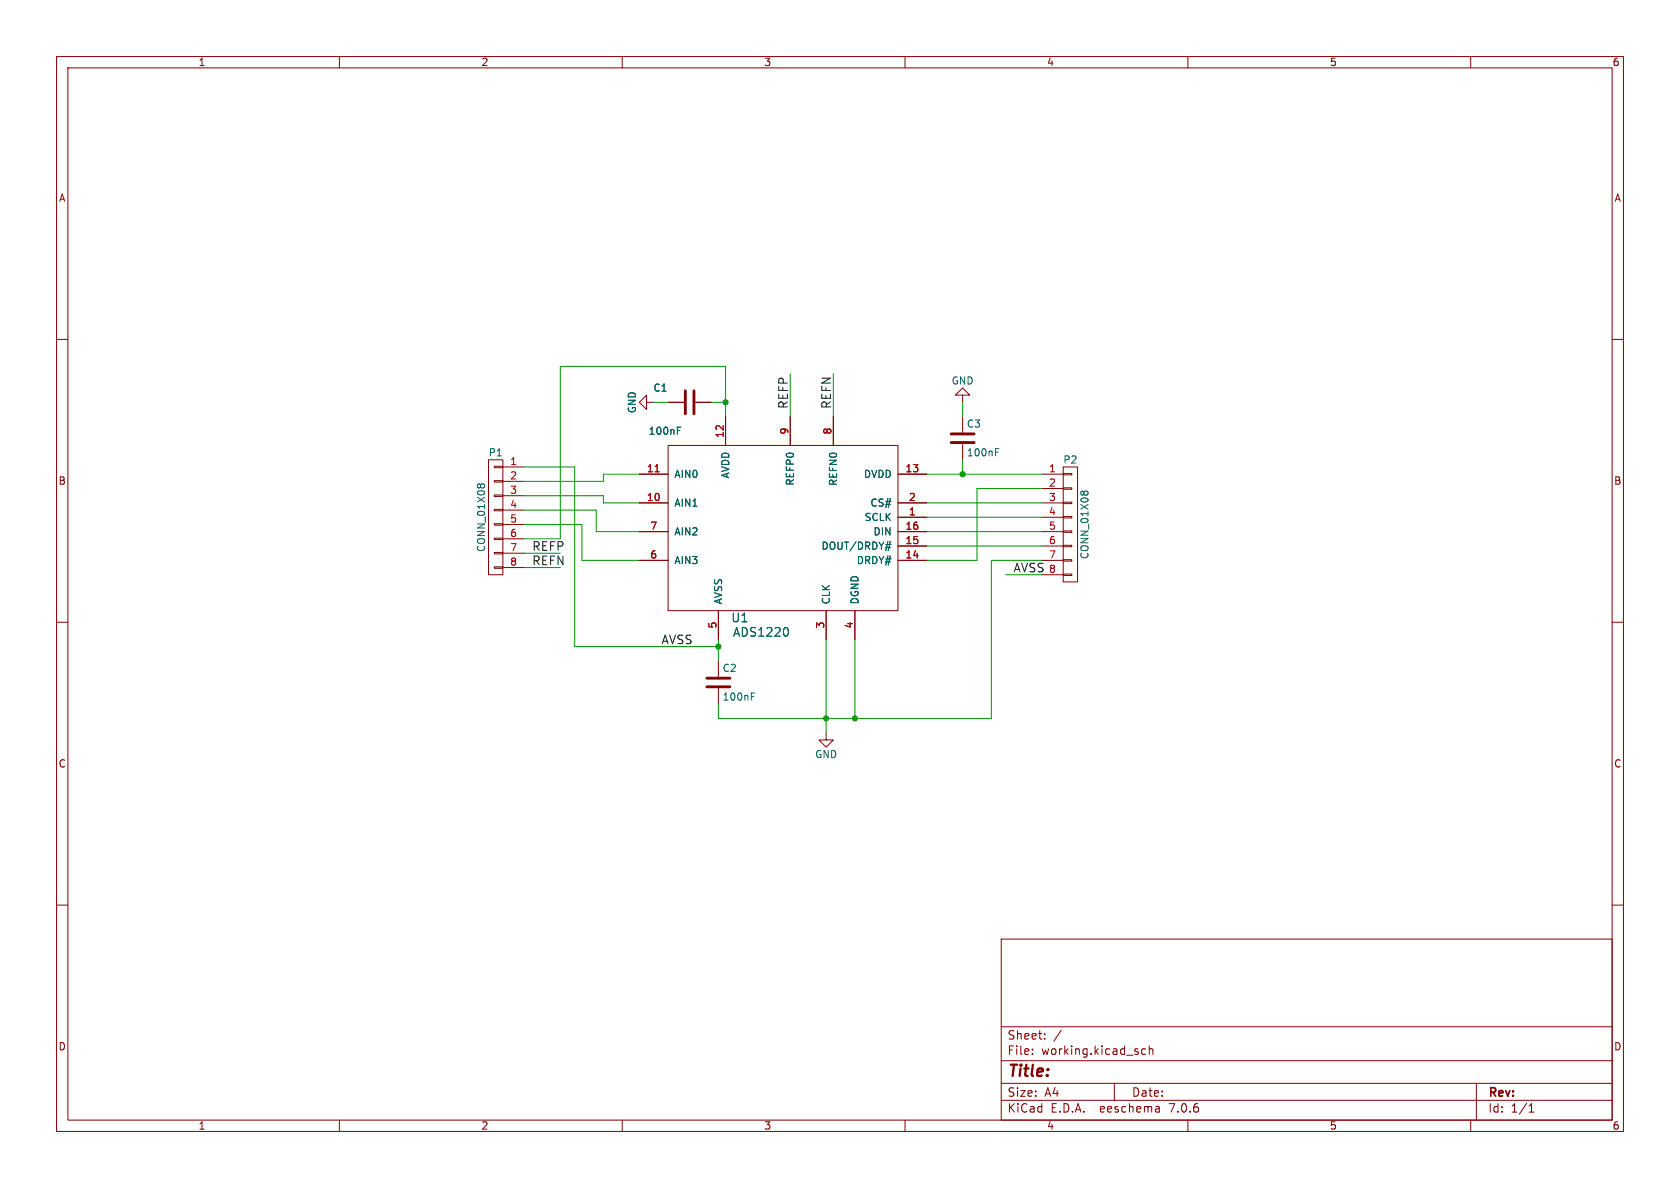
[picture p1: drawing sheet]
(kicad_sch (version 20230121) (generator eeschema)

 (paper "A4")

 (lib_symbols
  (symbol "ads1220:ADS1220" (pin_names (offset 1.016)) (in_bom yes) (on_board yes)
   (property "Reference" "U" (at -3.81 -17.78 0) (effects (font (size 1.524 1.524))))
   (property "Value" "ADS1220" (at 0 -20.32 0) (effects (font (size 1.524 1.524))))
   (property "Footprint" "" (at 0 0 0) (effects (font (size 1.524 1.524))))
   (property "Datasheet" "" (at 0 0 0) (effects (font (size 1.524 1.524))))
   (symbol "ADS1220_0_1"
    (rectangle (start -16.51 12.7) (end 24.13 -16.51) (stroke (width 0) (type solid)) (fill (type none))))
   (symbol "ADS1220_1_1"
    (pin input line (at 29.21 0 180) (length 5.08) (name "SCLK" (effects (font (size 1.27 1.27)))) (number "1" (effects (font (size 1.27 1.27)))))
    (pin input line (at -21.59 2.54 0) (length 5.08) (name "AIN1" (effects (font (size 1.27 1.27)))) (number "10" (effects (font (size 1.27 1.27)))))
    (pin input line (at -21.59 7.62 0) (length 5.08) (name "AIN0" (effects (font (size 1.27 1.27)))) (number "11" (effects (font (size 1.27 1.27)))))
    (pin power_in line (at -6.35 17.78 270) (length 5.08) (name "AVDD" (effects (font (size 1.27 1.27)))) (number "12" (effects (font (size 1.27 1.27)))))
    (pin input line (at 29.21 7.62 180) (length 5.08) (name "DVDD" (effects (font (size 1.27 1.27)))) (number "13" (effects (font (size 1.27 1.27)))))
    (pin output line (at 29.21 -7.62 180) (length 5.08) (name "DRDY#" (effects (font (size 1.27 1.27)))) (number "14" (effects (font (size 1.27 1.27)))))
    (pin output line (at 29.21 -5.08 180) (length 5.08) (name "DOUT/DRDY#" (effects (font (size 1.27 1.27)))) (number "15" (effects (font (size 1.27 1.27)))))
    (pin input line (at 29.21 -2.54 180) (length 5.08) (name "DIN" (effects (font (size 1.27 1.27)))) (number "16" (effects (font (size 1.27 1.27)))))
    (pin input line (at 29.21 2.54 180) (length 5.08) (name "CS#" (effects (font (size 1.27 1.27)))) (number "2" (effects (font (size 1.27 1.27)))))
    (pin input line (at 11.43 -21.59 90) (length 5.08) (name "CLK" (effects (font (size 1.27 1.27)))) (number "3" (effects (font (size 1.27 1.27)))))
    (pin power_in line (at 16.51 -21.59 90) (length 5.08) (name "DGND" (effects (font (size 1.27 1.27)))) (number "4" (effects (font (size 1.27 1.27)))))
    (pin power_in line (at -7.62 -21.59 90) (length 5.08) (name "AVSS" (effects (font (size 1.27 1.27)))) (number "5" (effects (font (size 1.27 1.27)))))
    (pin input line (at -21.59 -7.62 0) (length 5.08) (name "AIN3" (effects (font (size 1.27 1.27)))) (number "6" (effects (font (size 1.27 1.27)))))
    (pin input line (at -21.59 -2.54 0) (length 5.08) (name "AIN2" (effects (font (size 1.27 1.27)))) (number "7" (effects (font (size 1.27 1.27)))))
    (pin power_in line (at 12.7 17.78 270) (length 5.08) (name "REFN0" (effects (font (size 1.27 1.27)))) (number "8" (effects (font (size 1.27 1.27)))))
    (pin power_in line (at 5.08 17.78 270) (length 5.08) (name "REFP0" (effects (font (size 1.27 1.27)))) (number "9" (effects (font (size 1.27 1.27)))))))
  (symbol "bb-ads1220-rescue:C" (pin_numbers hide) (pin_names (offset 0.254)) (in_bom yes) (on_board yes)
   (property "Reference" "C" (at 0.635 2.54 0) (effects (font (size 1.27 1.27)) (justify left)))
   (property "Value" "C" (at 0.635 -2.54 0) (effects (font (size 1.27 1.27)) (justify left)))
   (property "Footprint" "" (at 0.9652 -3.81 0) (effects (font (size 0.762 0.762))))
   (property "Datasheet" "" (at 0 0 0) (effects (font (size 1.524 1.524))))
   (symbol "C_0_1"
    (polyline (pts (xy -2.032 -0.762) (xy 2.032 -0.762)) (stroke (width 0.508) (type solid)) (fill (type none)))
    (polyline (pts (xy -2.032 0.762) (xy 2.032 0.762)) (stroke (width 0.508) (type solid)) (fill (type none))))
   (symbol "C_1_1"
    (pin passive line (at 0 3.81 270) (length 2.794) (name "~" (effects (font (size 1.016 1.016)))) (number "1" (effects (font (size 1.016 1.016)))))
    (pin passive line (at 0 -3.81 90) (length 2.794) (name "~" (effects (font (size 1.016 1.016)))) (number "2" (effects (font (size 1.016 1.016)))))))
  (symbol "bb-ads1220-rescue:CONN_01X08" (pin_names (offset 1.016) hide) (in_bom yes) (on_board yes)
   (property "Reference" "P" (at 0 11.43 0) (effects (font (size 1.27 1.27))))
   (property "Value" "CONN_01X08" (at 2.54 0 90) (effects (font (size 1.27 1.27))))
   (property "Footprint" "" (at 0 0 0) (effects (font (size 1.524 1.524))))
   (property "Datasheet" "" (at 0 0 0) (effects (font (size 1.524 1.524))))
   (symbol "CONN_01X08_0_1"
    (rectangle (start -1.27 -10.16) (end 1.27 10.16) (stroke (width 0) (type solid)) (fill (type none)))
    (rectangle (start -1.27 -8.763) (end 0.254 -9.017) (stroke (width 0) (type solid)) (fill (type none)))
    (rectangle (start -1.27 -6.223) (end 0.254 -6.477) (stroke (width 0) (type solid)) (fill (type none)))
    (rectangle (start -1.27 -3.683) (end 0.254 -3.937) (stroke (width 0) (type solid)) (fill (type none)))
    (rectangle (start -1.27 -1.143) (end 0.254 -1.397) (stroke (width 0) (type solid)) (fill (type none)))
    (rectangle (start -1.27 1.397) (end 0.254 1.143) (stroke (width 0) (type solid)) (fill (type none)))
    (rectangle (start -1.27 3.937) (end 0.254 3.683) (stroke (width 0) (type solid)) (fill (type none)))
    (rectangle (start -1.27 6.477) (end 0.254 6.223) (stroke (width 0) (type solid)) (fill (type none)))
    (rectangle (start -1.27 9.017) (end 0.254 8.763) (stroke (width 0) (type solid)) (fill (type none))))
   (symbol "CONN_01X08_1_1"
    (pin passive line (at -5.08 8.89 0) (length 3.81) (name "P1" (effects (font (size 1.27 1.27)))) (number "1" (effects (font (size 1.27 1.27)))))
    (pin passive line (at -5.08 6.35 0) (length 3.81) (name "P2" (effects (font (size 1.27 1.27)))) (number "2" (effects (font (size 1.27 1.27)))))
    (pin passive line (at -5.08 3.81 0) (length 3.81) (name "P3" (effects (font (size 1.27 1.27)))) (number "3" (effects (font (size 1.27 1.27)))))
    (pin passive line (at -5.08 1.27 0) (length 3.81) (name "P4" (effects (font (size 1.27 1.27)))) (number "4" (effects (font (size 1.27 1.27)))))
    (pin passive line (at -5.08 -1.27 0) (length 3.81) (name "P5" (effects (font (size 1.27 1.27)))) (number "5" (effects (font (size 1.27 1.27)))))
    (pin passive line (at -5.08 -3.81 0) (length 3.81) (name "P6" (effects (font (size 1.27 1.27)))) (number "6" (effects (font (size 1.27 1.27)))))
    (pin passive line (at -5.08 -6.35 0) (length 3.81) (name "P7" (effects (font (size 1.27 1.27)))) (number "7" (effects (font (size 1.27 1.27)))))
    (pin passive line (at -5.08 -8.89 0) (length 3.81) (name "P8" (effects (font (size 1.27 1.27)))) (number "8" (effects (font (size 1.27 1.27)))))))
  (symbol "bb-ads1220-rescue:GND" (power) (pin_names (offset 0)) (in_bom yes) (on_board yes)
   (property "Reference" "#PWR" (at 0 -6.35 0) (effects (font (size 1.27 1.27)) hide))
   (property "Value" "GND" (at 0 -3.81 0) (effects (font (size 1.27 1.27))))
   (property "Footprint" "" (at 0 0 0) (effects (font (size 1.524 1.524))))
   (property "Datasheet" "" (at 0 0 0) (effects (font (size 1.524 1.524))))
   (symbol "GND_0_1"
    (polyline (pts (xy 0 0) (xy 0 -1.27) (xy 1.27 -1.27) (xy 0 -2.54) (xy -1.27 -1.27) (xy 0 -1.27)) (stroke (width 0) (type solid)) (fill (type none))))
   (symbol "GND_1_1"
    (pin power_in line (at 0 0 270) (length 0) hide (name "GND" (effects (font (size 1.27 1.27)))) (number "1" (effects (font (size 1.27 1.27))))))))

 (junction (at 170.18 83.82) (diameter 0) (color 0 0 0 0))
 (junction (at 127 114.3) (diameter 0) (color 0 0 0 0))
 (junction (at 151.13 127) (diameter 0) (color 0 0 0 0))
 (junction (at 146.05 127) (diameter 0) (color 0 0 0 0))
 (junction (at 128.27 71.12) (diameter 0) (color 0 0 0 0))

 (wire (pts (xy 128.27 71.12) (xy 128.27 73.66)) (stroke (width 0) (type default)))
 (wire (pts (xy 163.83 93.98) (xy 184.15 93.98)) (stroke (width 0) (type default)))
 (wire (pts (xy 125.73 71.12) (xy 128.27 71.12)) (stroke (width 0) (type default)))
 (wire (pts (xy 92.71 95.25) (xy 99.06 95.25)) (stroke (width 0) (type default)))
 (wire (pts (xy 175.26 99.06) (xy 175.26 127)) (stroke (width 0) (type default)))
 (wire (pts (xy 92.71 100.33) (xy 99.06 100.33)) (stroke (width 0) (type default)))
 (wire (pts (xy 163.83 83.82) (xy 170.18 83.82)) (stroke (width 0) (type default)))
 (wire (pts (xy 102.87 92.71) (xy 102.87 99.06)) (stroke (width 0) (type default)))
 (wire (pts (xy 127 114.3) (xy 127 116.84)) (stroke (width 0) (type default)))
 (wire (pts (xy 172.72 99.06) (xy 172.72 86.36)) (stroke (width 0) (type default)))
 (wire (pts (xy 163.83 88.9) (xy 184.15 88.9)) (stroke (width 0) (type default)))
 (wire (pts (xy 151.13 127) (xy 175.26 127)) (stroke (width 0) (type default)))
 (wire (pts (xy 99.06 95.25) (xy 99.06 64.77)) (stroke (width 0) (type default)))
 (wire (pts (xy 101.6 114.3) (xy 127 114.3)) (stroke (width 0) (type default)))
 (wire (pts (xy 163.83 91.44) (xy 184.15 91.44)) (stroke (width 0) (type default)))
 (wire (pts (xy 127 127) (xy 146.05 127)) (stroke (width 0) (type default)))
 (wire (pts (xy 146.05 127) (xy 146.05 129.54)) (stroke (width 0) (type default)))
 (wire (pts (xy 146.05 127) (xy 151.13 127)) (stroke (width 0) (type default)))
 (wire (pts (xy 92.71 85.09) (xy 106.68 85.09)) (stroke (width 0) (type default)))
 (wire (pts (xy 127 127) (xy 127 124.46)) (stroke (width 0) (type default)))
 (wire (pts (xy 92.71 87.63) (xy 106.68 87.63)) (stroke (width 0) (type default)))
 (wire (pts (xy 105.41 90.17) (xy 105.41 93.98)) (stroke (width 0) (type default)))
 (wire (pts (xy 146.05 113.03) (xy 146.05 127)) (stroke (width 0) (type default)))
 (wire (pts (xy 106.68 87.63) (xy 106.68 88.9)) (stroke (width 0) (type default)))
 (wire (pts (xy 170.18 71.12) (xy 170.18 73.66)) (stroke (width 0) (type default)))
 (wire (pts (xy 115.57 71.12) (xy 118.11 71.12)) (stroke (width 0) (type default)))
 (wire (pts (xy 127 113.03) (xy 127 114.3)) (stroke (width 0) (type default)))
 (wire (pts (xy 106.68 83.82) (xy 113.03 83.82)) (stroke (width 0) (type default)))
 (wire (pts (xy 105.41 93.98) (xy 113.03 93.98)) (stroke (width 0) (type default)))
 (wire (pts (xy 92.71 82.55) (xy 101.6 82.55)) (stroke (width 0) (type default)))
 (wire (pts (xy 101.6 82.55) (xy 101.6 114.3)) (stroke (width 0) (type default)))
 (wire (pts (xy 92.71 97.79) (xy 99.06 97.79)) (stroke (width 0) (type default)))
 (wire (pts (xy 170.18 83.82) (xy 184.15 83.82)) (stroke (width 0) (type default)))
 (wire (pts (xy 163.83 96.52) (xy 184.15 96.52)) (stroke (width 0) (type default)))
 (wire (pts (xy 163.83 99.06) (xy 172.72 99.06)) (stroke (width 0) (type default)))
 (wire (pts (xy 184.15 99.06) (xy 175.26 99.06)) (stroke (width 0) (type default)))
 (wire (pts (xy 106.68 85.09) (xy 106.68 83.82)) (stroke (width 0) (type default)))
 (wire (pts (xy 128.27 64.77) (xy 128.27 71.12)) (stroke (width 0) (type default)))
 (wire (pts (xy 99.06 64.77) (xy 128.27 64.77)) (stroke (width 0) (type default)))
 (wire (pts (xy 172.72 86.36) (xy 184.15 86.36)) (stroke (width 0) (type default)))
 (wire (pts (xy 147.32 73.66) (xy 147.32 66.04)) (stroke (width 0) (type default)))
 (wire (pts (xy 102.87 99.06) (xy 113.03 99.06)) (stroke (width 0) (type default)))
 (wire (pts (xy 170.18 81.28) (xy 170.18 83.82)) (stroke (width 0) (type default)))
 (wire (pts (xy 106.68 88.9) (xy 113.03 88.9)) (stroke (width 0) (type default)))
 (wire (pts (xy 92.71 92.71) (xy 102.87 92.71)) (stroke (width 0) (type default)))
 (wire (pts (xy 184.15 101.6) (xy 177.8 101.6)) (stroke (width 0) (type default)))
 (wire (pts (xy 139.7 73.66) (xy 139.7 66.04)) (stroke (width 0) (type default)))
 (wire (pts (xy 151.13 113.03) (xy 151.13 127)) (stroke (width 0) (type default)))
 (wire (pts (xy 92.71 90.17) (xy 105.41 90.17)) (stroke (width 0) (type default)))

 (label "REFN" (at 147.32 72.39 90) (effects (font (size 1.524 1.524)) (justify left bottom)))
 (label "REFN" (at 93.98 100.33 0) (effects (font (size 1.524 1.524)) (justify left bottom)))
 (label "AVSS" (at 116.84 114.3 0) (effects (font (size 1.524 1.524)) (justify left bottom)))
 (label "REFP" (at 139.7 72.39 90) (effects (font (size 1.524 1.524)) (justify left bottom)))
 (label "AVSS" (at 179.07 101.6 0) (effects (font (size 1.524 1.524)) (justify left bottom)))
 (label "REFP" (at 93.98 97.79 0) (effects (font (size 1.524 1.524)) (justify left bottom)))

 (symbol (lib_id "ads1220:ADS1220") (at 134.62 91.44 0) (unit 1) (in_bom yes) (on_board yes) (dnp no)
  (property "Reference" "U1" (at 130.81 109.22 0) (effects (font (size 1.524 1.524))))
  (property "Value" "ADS1220" (at 134.62 111.76 0) (effects (font (size 1.524 1.524))))
  (property "Footprint" "" (at 134.62 91.44 0) (effects (font (size 1.524 1.524))))
  (property "Datasheet" "" (at 134.62 91.44 0) (effects (font (size 1.524 1.524)))) (pin "1") (pin "10") (pin "11") (pin "12") (pin "13") (pin "14") (pin "15") (pin "16") (pin "2") (pin "3") (pin "4") (pin "5") (pin "6") (pin "7") (pin "8") (pin "9"))

 (symbol (lib_id "bb-ads1220-rescue:C") (at 127 120.65 0) (unit 1) (in_bom yes) (on_board yes) (dnp no)
  (property "Reference" "C2" (at 127.635 118.11 0) (effects (font (size 1.27 1.27)) (justify left)))
  (property "Value" "100nF" (at 127.635 123.19 0) (effects (font (size 1.27 1.27)) (justify left)))
  (property "Footprint" "" (at 127.9652 124.46 0) (effects (font (size 0.762 0.762))))
  (property "Datasheet" "" (at 127 120.65 0) (effects (font (size 1.524 1.524)))) (pin "1") (pin "2"))

 (symbol (lib_id "bb-ads1220-rescue:C") (at 121.92 71.12 90) (unit 1) (in_bom yes) (on_board yes) (dnp no)
  (property "Reference" "C1" (at 118.11 68.58 90) (effects (font (size 1.27 1.27)) (justify left)))
  (property "Value" "100nF" (at 120.65 76.2 90) (effects (font (size 1.27 1.27)) (justify left)))
  (property "Footprint" "" (at 125.73 70.1548 0) (effects (font (size 0.762 0.762))))
  (property "Datasheet" "" (at 121.92 71.12 0) (effects (font (size 1.524 1.524)))) (pin "1") (pin "2"))

 (symbol (lib_id "bb-ads1220-rescue:C") (at 170.18 77.47 0) (unit 1) (in_bom yes) (on_board yes) (dnp no)
  (property "Reference" "C3" (at 170.815 74.93 0) (effects (font (size 1.27 1.27)) (justify left)))
  (property "Value" "100nF" (at 170.815 80.01 0) (effects (font (size 1.27 1.27)) (justify left)))
  (property "Footprint" "" (at 171.1452 81.28 0) (effects (font (size 0.762 0.762))))
  (property "Datasheet" "" (at 170.18 77.47 0) (effects (font (size 1.524 1.524)))) (pin "1") (pin "2"))

 (symbol (lib_id "bb-ads1220-rescue:GND") (at 115.57 71.12 270) (unit 1) (in_bom yes) (on_board yes) (dnp no)
  (property "Reference" "#PWR?" (at 109.22 71.12 0) (effects (font (size 1.27 1.27)) hide))
  (property "Value" "GND" (at 111.76 71.12 0) (effects (font (size 1.27 1.27))))
  (property "Footprint" "" (at 115.57 71.12 0) (effects (font (size 1.524 1.524))))
  (property "Datasheet" "" (at 115.57 71.12 0) (effects (font (size 1.524 1.524)))) (pin "1"))

 (symbol (lib_id "bb-ads1220-rescue:GND") (at 146.05 129.54 0) (unit 1) (in_bom yes) (on_board yes) (dnp no)
  (property "Reference" "#PWR?" (at 146.05 135.89 0) (effects (font (size 1.27 1.27)) hide))
  (property "Value" "GND" (at 146.05 133.35 0) (effects (font (size 1.27 1.27))))
  (property "Footprint" "" (at 146.05 129.54 0) (effects (font (size 1.524 1.524))))
  (property "Datasheet" "" (at 146.05 129.54 0) (effects (font (size 1.524 1.524)))) (pin "1"))

 (symbol (lib_id "bb-ads1220-rescue:GND") (at 170.18 71.12 180) (unit 1) (in_bom yes) (on_board yes) (dnp no)
  (property "Reference" "#PWR?" (at 170.18 64.77 0) (effects (font (size 1.27 1.27)) hide))
  (property "Value" "GND" (at 170.18 67.31 0) (effects (font (size 1.27 1.27))))
  (property "Footprint" "" (at 170.18 71.12 0) (effects (font (size 1.524 1.524))))
  (property "Datasheet" "" (at 170.18 71.12 0) (effects (font (size 1.524 1.524)))) (pin "1"))

 (symbol (lib_id "bb-ads1220-rescue:CONN_01X08") (at 87.63 91.44 0) (mirror y) (unit 1) (in_bom yes) (on_board yes) (dnp no)
  (property "Reference" "P1" (at 87.63 80.01 0) (effects (font (size 1.27 1.27))))
  (property "Value" "CONN_01X08" (at 85.09 91.44 90) (effects (font (size 1.27 1.27))))
  (property "Footprint" "" (at 87.63 91.44 0) (effects (font (size 1.524 1.524))))
  (property "Datasheet" "" (at 87.63 91.44 0) (effects (font (size 1.524 1.524)))) (pin "1") (pin "2") (pin "3") (pin "4") (pin "5") (pin "6") (pin "7") (pin "8"))

 (symbol (lib_id "bb-ads1220-rescue:CONN_01X08") (at 189.23 92.71 0) (unit 1) (in_bom yes) (on_board yes) (dnp no)
  (property "Reference" "P2" (at 189.23 81.28 0) (effects (font (size 1.27 1.27))))
  (property "Value" "CONN_01X08" (at 191.77 92.71 90) (effects (font (size 1.27 1.27))))
  (property "Footprint" "" (at 189.23 92.71 0) (effects (font (size 1.524 1.524))))
  (property "Datasheet" "" (at 189.23 92.71 0) (effects (font (size 1.524 1.524)))) (pin "1") (pin "2") (pin "3") (pin "4") (pin "5") (pin "6") (pin "7") (pin "8"))

 (sheet_instances (path "" (page "1"))))
